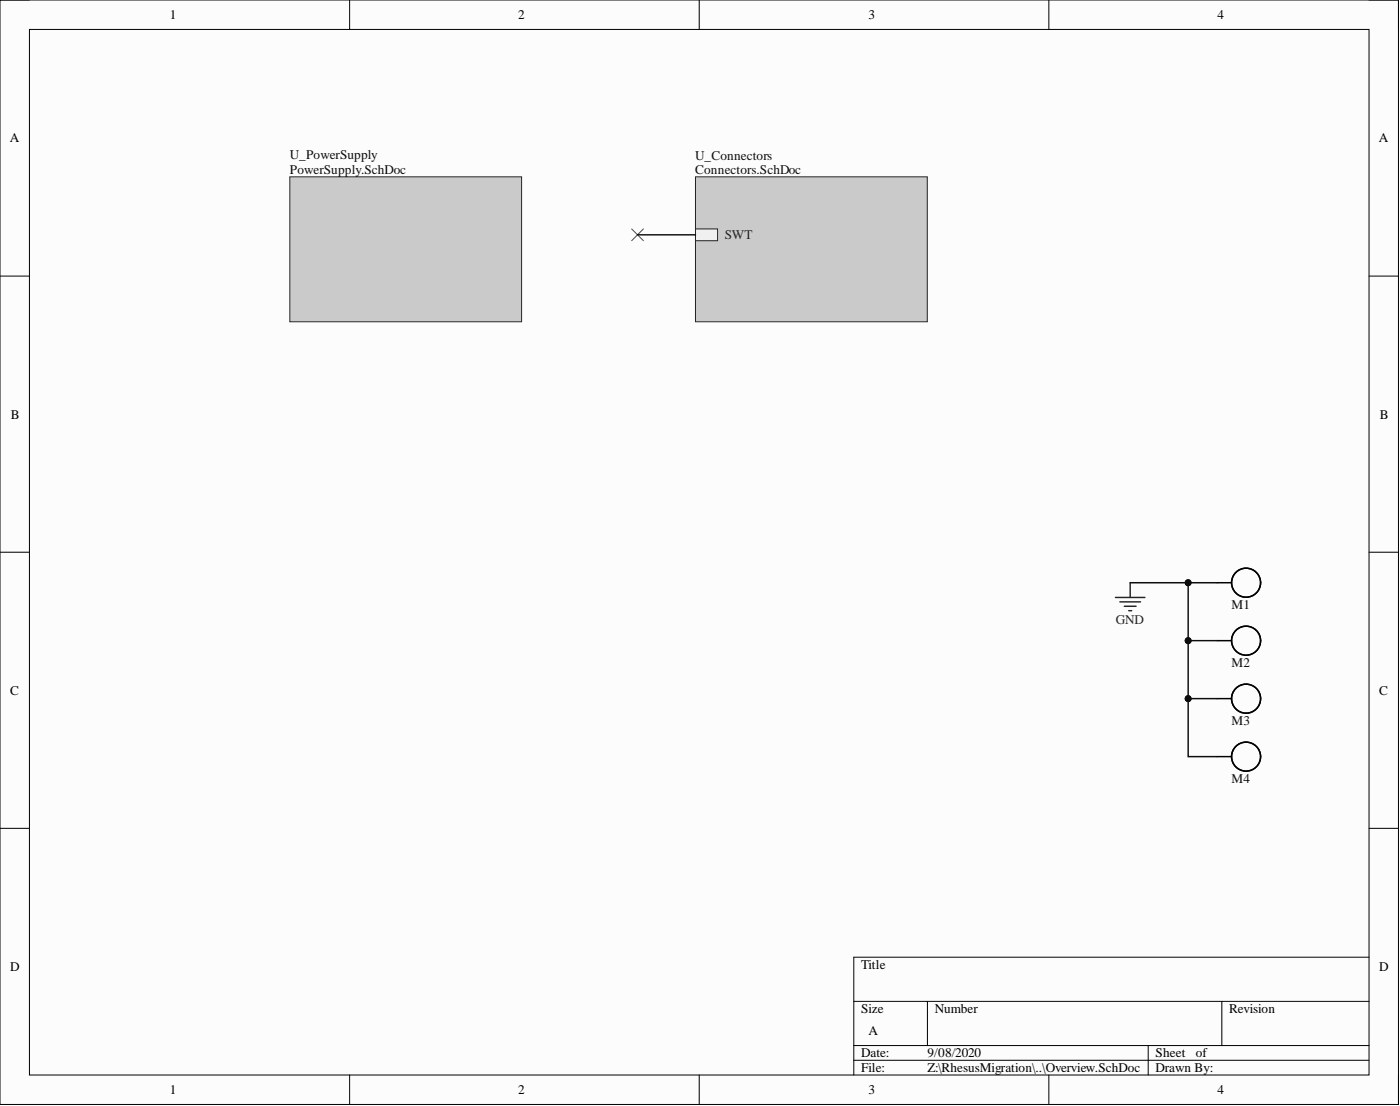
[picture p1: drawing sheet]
<svg xmlns="http://www.w3.org/2000/svg" width="241mm" height="190mm" viewBox="0 0 241 190" stroke-linecap="round" stroke-linejoin="round" font-family="sans-serif">
<path d="M0 0h241v190.2h-241z" fill-rule="evenodd" fill="#fcfcfc"/>
<path d="M0 0h241v190.2h-241z" fill="none" stroke="#000" stroke-width=".17"/>
<path d="M5.1 5.1h230.9v180.1h-230.9z" fill-rule="evenodd" fill="#fcfcfc"/>
<g fill="none" stroke="#000" stroke-width=".17">
<path d="M0 0h5.1M60.3 0v5.1M120.5 0v5.1M180.8 0v5.1M236 0h5v5.1M5.1 5.1h230.9v180.1h-230.9zM0 47.6h5.1M236 47.6h5M0 95.1h5.1M236 95.1h5M0 142.7h5.1M236 142.7h5"/>
<path d="M147.2 172.5h88.8M159.8 172.5v7.6M210.6 172.5v7.6M236 164.9h-88.8v20.3M60.3 185.2v5M120.5 185.2v5M147.2 180.1h88.8M147.2 182.6h88.8M180.8 185.2v5M197.9 180.1v5.1M241 185.2v5"/>
</g>
<path d="M119.9 30.5h39.9v24.9h-39.9z" fill-rule="evenodd" fill="#cacaca"/>
<path d="M119.9 30.5h39.9v24.9h-39.9z" fill="none" stroke="#262626" stroke-width=".17"/>
<path d="M119.9 39.4h3.8v2.1h-3.8z" fill-rule="evenodd" fill="#f0f0f0"/>
<path d="M119.9 39.4h3.8v2.1h-3.8z" fill="none" stroke="#262626" stroke-width=".17"/>
<path d="M49.9 30.5h40v24.9h-40z" fill-rule="evenodd" fill="#cacaca"/>
<path d="M49.9 30.5h40v24.9h-40z" fill="none" stroke="#262626" stroke-width=".17"/>
<path d="M108.9 39.4l2 2.1M110.9 39.4l-2 2.1" fill="none" stroke="#4c4c4c" stroke-width=".17"/>
<path d="M192.3 102.9h5M193 103.7h3.6M193.8 104.4h2M194.5 105.2h.5M194.8 100.4v2.5" fill="none" stroke="#262626" stroke-width=".25"/>
<g fill="none" stroke="#000" stroke-width=".25">
<path d="M209.8 100.4h2.5M209.8 110.3h2.5M209.8 120.3h2.5M209.8 130.3h2.5"/>
<circle cx="214.8" cy="110.4" r="2.5"/>
<circle cx="214.8" cy="100.4" r="2.5"/>
<circle cx="214.8" cy="130.3" r="2.5"/>
<circle cx="214.8" cy="120.3" r="2.5"/>
</g>
<path d="M204.8 110.3v10h5" fill="none" stroke="#0e0e0e" stroke-width=".25"/>
<circle cx="204.8" cy="120.3" r=".51" fill="#0e0e0e"/>
<circle cx="204.8" cy="120.3" r=".51" fill="none" stroke="#0e0e0e" stroke-width=".17"/>
<circle cx="204.8" cy="110.3" r=".51" fill="#0e0e0e"/>
<circle cx="204.8" cy="110.3" r=".51" fill="none" stroke="#0e0e0e" stroke-width=".17"/>
<path d="M109.9 40.4h10M194.8 100.4h15" fill="none" stroke="#0e0e0e" stroke-width=".25"/>
<circle cx="204.8" cy="100.4" r=".51" fill="#0e0e0e"/>
<circle cx="204.8" cy="100.4" r=".51" fill="none" stroke="#0e0e0e" stroke-width=".17"/>
<path d="M204.8 120.3v10h5" fill="none" stroke="#0e0e0e" stroke-width=".25"/>
<circle cx="204.8" cy="120.3" r=".51" fill="#0e0e0e"/>
<circle cx="204.8" cy="120.3" r=".51" fill="none" stroke="#0e0e0e" stroke-width=".17"/>
<path d="M204.8 100.4v9.9h5" fill="none" stroke="#0e0e0e" stroke-width=".25"/>
<circle cx="204.8" cy="110.3" r=".51" fill="#0e0e0e"/>
<circle cx="204.8" cy="110.3" r=".51" fill="none" stroke="#0e0e0e" stroke-width=".17"/>
<circle cx="204.8" cy="100.4" r=".51" fill="#0e0e0e"/>
<circle cx="204.8" cy="100.4" r=".51" fill="none" stroke="#0e0e0e" stroke-width=".17"/>
<g font-size="2.3">
<text x="29.3" y="3.3">1</text>
<text x="89.3" y="3.3">2</text>
<text x="149.7" y="3.3">3</text>
<text x="209.8" y="3.3">4</text>
<text x="1.7" y="24.5">A</text>
<text x="237.7" y="24.5">A</text>
<text x="1.9" y="72.1">B</text>
<text x="237.8" y="72.1">B</text>
<text x="1.8" y="119.6">C</text>
<text x="237.7" y="119.6">C</text>
<text x="1.8" y="167.2">D</text>
<text x="148.4" y="166.9">Title</text>
<text x="237.7" y="167.2">D</text>
<text x="148.4" y="174.5">Size</text>
<text x="149.7" y="178.3">A</text>
<text x="161.1" y="174.5">Number</text>
<text x="211.9" y="174.5">Revision</text>
<text x="148.4" y="182.1">Date:</text>
<text x="148.4" y="184.7">File:</text>
<text x="159.8" y="182.1">9/08/2020</text>
<text x="159.8" y="184.7">Z:\RhesusMigration\..\Overview.SchDoc</text>
<text x="199.2" y="182.1">Sheet</text>
<text x="199.2" y="184.7">Drawn By:</text>
<text x="206.1" y="182.1">of</text>
<text x="29.3" y="188.5">1</text>
<text x="89.3" y="188.5">2</text>
<text x="149.7" y="188.5">3</text>
<text x="209.8" y="188.5">4</text>
</g>
<g font-size="2.3" fill="#0e0e0e">
<text x="50" y="27.4">U_PowerSupply</text>
<text x="50" y="29.9">PowerSupply.SchDoc</text>
<text x="119.8" y="27.5">U_Connectors</text>
<text x="119.8" y="29.9">Connectors.SchDoc</text>
<text x="212.3" y="104.9">M1</text>
<text x="212.3" y="114.9">M2</text>
<text x="212.3" y="124.9">M3</text>
<text x="212.3" y="134.9">M4</text>
</g>
<g font-size="2.3" fill="#262626">
<text x="124.9" y="41.2">SWT</text>
<text x="192.3" y="107.5">GND</text>
</g>
</svg>
